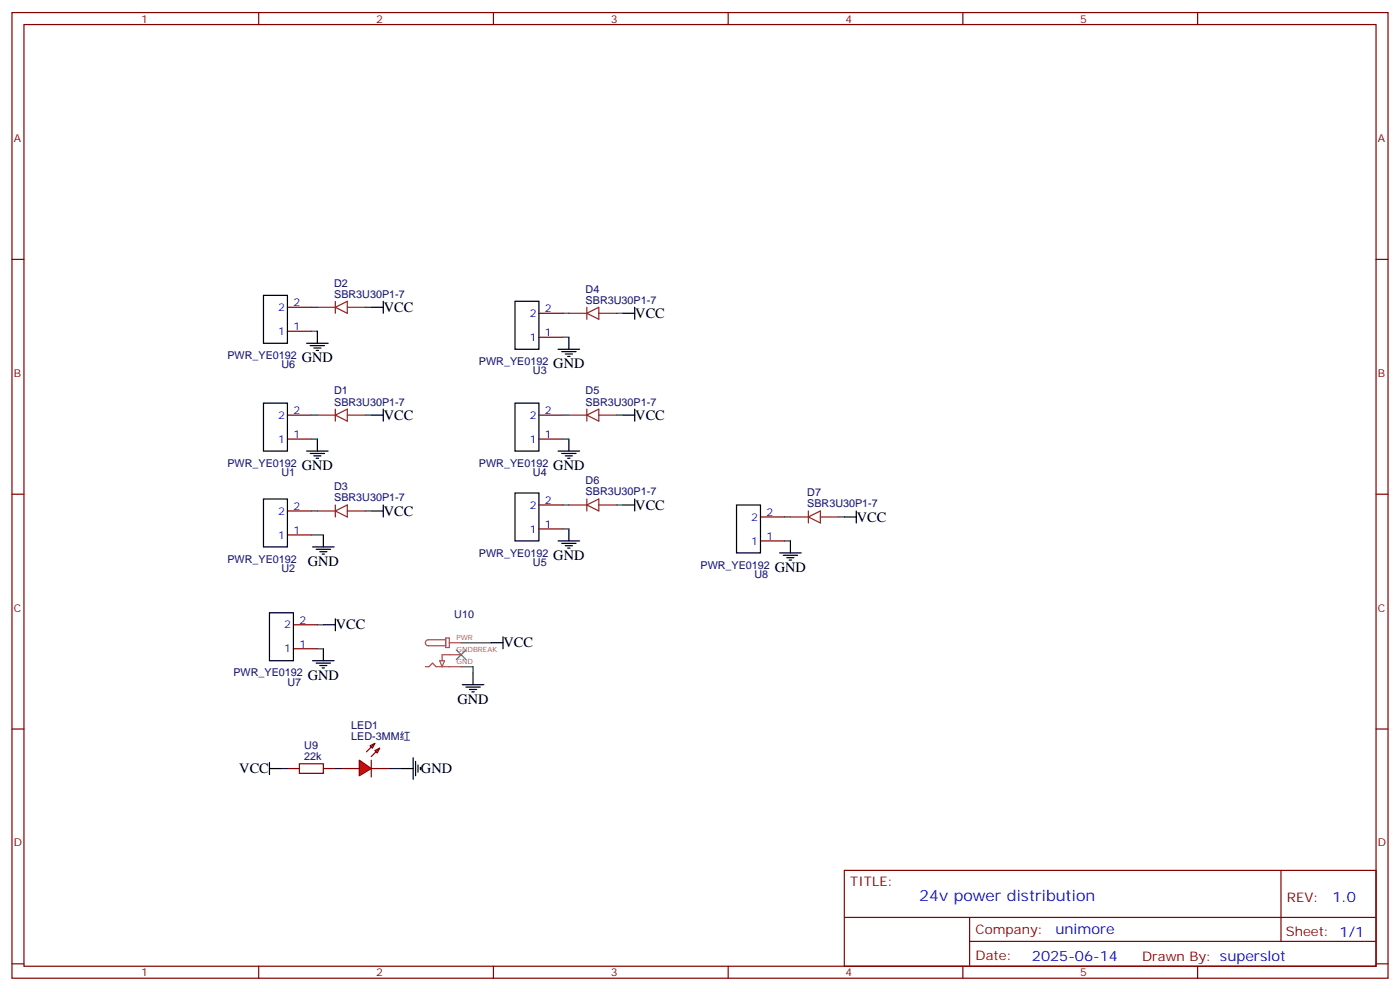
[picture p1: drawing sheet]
<svg xmlns="http://www.w3.org/2000/svg" width="412mm" height="292mm" viewBox="0 0 412 292" stroke-linecap="round" stroke-linejoin="round" font-family="sans-serif">
<g fill="none" stroke="#870000" stroke-width=".35">
<path d="M3.5 3.7h405.4v284.3h-405.4zM7.1 7.2h398.2v277.3h-398.2zM76.2 3.7v3.5M145.3 3.7v3.5M214.5 3.7v3.5M283.6 3.7v3.5M352.8 3.7v3.5M3.5 76.4h3.6M405.3 76.4h3.6M84.7 97.5h7M84.7 90.5h7M158.7 99.3h7.1"/>
<path d="M158.7 92.3h7.1M84.7 129.3h7M84.7 122.2h7M158.7 129.3h7.1M158.7 122.2h7.1M3.5 145.5h3.6M84.7 157.5h7M84.7 150.5h7M158.7 155.8h7.1M158.7 148.7h7.1M405.3 145.5h3.6M86.4 191h7.1"/>
<path d="M86.4 184h7.1M3.5 214.7h3.6M405.3 214.7h3.6M109.4 223.8v5M248.7 256.3h156.6v28.2h-156.6zM377.3 256.3v20.9M248.7 270.1h156.5M285.6 277.2h119.6M285.6 270.1v14.2M3.5 283.8h3.6M76.2 284.5v3.5M145.3 284.5v3.5"/>
<path d="M214.5 284.5v3.5M283.6 284.5v3.5M352.8 284.5v3.5M405.3 283.8h3.6"/>
</g>
<g fill="none" stroke="#000" stroke-width=".35">
<path d="M77.6 87h7.1v14.1h-7.1zM93.5 97.5v3.6M109.4 90.5h3.5M112.9 88.7v3.6M151.7 88.7h7v14.1h-7zM167.6 99.3v3.5M183.4 92.3h3.6M187 90.5v3.5M77.6 118.7h7.1v14.1h-7.1zM90.3 101.1h6.4M91.4 101.8h4.2M92.4 102.5h2.1"/>
<path d="M93.1 103.2h.7M151.7 118.7h7v14.1h-7zM164.4 102.8h6.3M165.5 103.5h4.2M166.5 104.2h2.1M167.2 105h.7M90.3 132.8h6.4M91.4 133.5h4.2M92.4 134.2h2.1M93.1 134.9h.7M93.5 129.3v3.5M109.4 122.2h3.5"/>
<path d="M112.9 120.5v3.5M164.4 132.8h6.3M165.5 133.5h4.2M166.5 134.2h2.1M167.2 134.9h.7M167.6 129.3v3.5M183.4 122.2h3.6M187 120.5v3.5M77.6 146.9h7.1v14.1h-7.1zM95.2 157.5v3.5M109.4 150.5h3.5M112.9 148.7v3.5"/>
<path d="M151.7 145.2h7v14.1h-7zM164.4 159.3h6.3M165.5 160h4.2M167.6 155.8v3.5M183.4 148.7h3.6M187 146.9v3.6M92.1 161h6.3M93.1 161.7h4.3M94.2 162.5h2.1M94.9 163.2h.7M166.5 160.7h2.1M167.2 161.4h.7"/>
<path d="M79.4 180.4h7v14.2h-7zM92.1 194.6h6.3M93.1 195.3h4.3M94.2 196h2.1M94.9 196.7h.7M95.2 191v3.6M95.2 184h3.6M98.8 182.2v3.5M139.3 198.1v3.5M144.6 189.3h3.6M148.2 187.5v3.5M136.2 201.6h6.3"/>
<path d="M137.2 202.3h4.3M138.3 203h2.1M139 203.7h.7"/>
</g>
<g fill="none" stroke="#8c2424" stroke-width=".35">
<path d="M93.5 90.5h5.3M98.8 88.7v3.6M98.8 90.5l3.5-1.8v3.6zM102.3 90.5h5.3M167.6 92.3h5.3M172.9 92.3l3.5-1.8v3.5zM172.9 90.5v3.5M176.4 92.3h5.3M93.5 122.2h5.3M98.8 122.2l3.5-1.7v3.5zM98.8 120.5v3.5M102.3 122.2h5.3"/>
<path d="M167.6 122.2h5.3M172.9 120.5v3.5M172.9 122.2l3.5-1.7v3.5zM176.4 122.2h5.3M93.5 150.5h5.3M98.8 148.7v3.5M98.8 150.5l3.5-1.8v3.5zM102.3 150.5h5.3M167.6 148.7h5.3M172.9 146.9v3.6M172.9 148.7l3.5-1.8v3.6zM176.4 148.7h5.3"/>
</g>
<g fill="none" stroke="#008700" stroke-width=".35">
<path d="M91.7 90.5h1.8M91.7 97.5h1.8M107.6 90.5h1.8M165.8 92.3h1.8M165.8 99.3h1.8M181.7 92.3h1.7M91.7 122.2h1.8M91.7 129.3h1.8M107.6 122.2h1.8M165.8 122.2h1.8M165.8 129.3h1.8M181.7 122.2h1.7"/>
<path d="M91.7 150.5h1.8M91.7 157.5h3.5M107.6 150.5h1.8M165.8 148.7h1.8M165.8 155.8h1.8M181.7 148.7h1.7M93.5 184h1.7M93.5 191h1.7M135.8 196.3h3.5v1.8M135.8 189.3h8.8"/>
</g>
<path d="M134.4 191.4l2.8 2.8M137.2 191.4l-2.8 2.8" fill="none" stroke="#3c3" stroke-width=".35"/>
<path d="M105.8 223.8l3.6 2.5-3.6 2.1z" fill="#f00" stroke="#870000" stroke-width=".35"/>
<path d="M224 159.3h7.1M224 152.2h7.1M109 219.6l1.4-.7-.7 1.4zM110.4 218.9l-2.5 2.5M84.7 226.3h3.5M95.2 226.3h3.6M100.5 226.3h5.3M109.4 226.3h5.3M110.4 221l1.4-.7-.7 1.4zM111.8 220.3l-2.4 2.5" fill="none" stroke="#870000" stroke-width=".35"/>
<path d="M88.2 224.9h7v2.8h-7z" fill="none" stroke="#a10000" stroke-width=".35"/>
<g fill="none" stroke="#000" stroke-width=".35">
<path d="M217 148.7h7v14.1h-7zM232.8 159.3v3.5M248.7 152.2h3.5M252.2 150.5v3.5M229.7 162.8h6.3M230.7 163.5h4.2M231.8 164.2h2.1M232.5 164.9h.7M79.4 226.3h3.5M79.4 224.5v3.6M118.2 226.3h3.5M121.7 223.1v6.4"/>
<path d="M122.4 224.2v4.2M123.1 225.2v2.2M123.8 226v.7"/>
</g>
<path d="M231.1 152.2h1.7M231.1 159.3h1.7M246.9 152.2h1.8M82.9 226.3h1.8M98.8 226.3h1.7M114.7 226.3h3.5" fill="none" stroke="#008700" stroke-width=".35"/>
<path d="M125.3 196.3h1.1l1-1 1.1 1h7.3M129.5 194.6h1.4l-.7 1.7zM131.3 188.4h-5.1a.88 .88 0 0 0-.9 .9 .88 .88 0 0 0 .9 .8h5.1M131.3 187.9h1v2.8h-1zM132.3 189.3h3.5M135.8 192.8h-5.6v1.8" fill="none" stroke="#a64a4a" stroke-width=".35"/>
<path d="M232.8 152.2h5.3M238.1 152.2l3.6-1.7v3.5zM238.1 150.5v3.5M241.7 152.2h5.2" fill="none" stroke="#8c2424" stroke-width=".35"/>
<text font-size="4.6" fill="#00f" x="270.8" y="265.3">24v power distribution</text>
<g font-size="4.2">
<text x="113.1" y="91.9">VCC</text>
<text x="187.1" y="93.6">VCC</text>
<text x="88.9" y="106.7">GND</text>
<text x="163" y="108.5">GND</text>
<text x="113.1" y="123.6">VCC</text>
<text x="187.1" y="123.6">VCC</text>
<text x="88.9" y="138.5">GND</text>
<text x="163" y="138.5">GND</text>
<text x="113.1" y="151.8">VCC</text>
<text x="187.1" y="150.1">VCC</text>
<text x="252.4" y="153.6">VCC</text>
<text x="90.7" y="166.7">GND</text>
<text x="163" y="164.9">GND</text>
<text x="228.2" y="168.5">GND</text>
<text x="99" y="185.3">VCC</text>
<text x="148.3" y="190.6">VCC</text>
<text x="90.7" y="200.2">GND</text>
<text x="134.8" y="207.3">GND</text>
<text x="70.5" y="227.7">VCC</text>
<text x="124" y="227.7">GND</text>
</g>
<g font-size="4.2" fill="#00f">
<text x="392.5" y="265.6">1.0</text>
<text x="310.9" y="275.1">unimore</text>
<text x="304" y="282.9">2025-06-14</text>
</g>
<g font-size="3.9" fill="#800">
<text x="250.5" y="260.9">TITLE:</text>
<text x="379.1" y="265.6">REV:</text>
<text x="287.4" y="275.1">Company:</text>
<text x="378.7" y="275.7">Sheet: 1/1</text>
<text x="287.4" y="282.8">Date:</text>
<text x="336.4" y="282.8">Drawn By: superslot</text>
</g>
<g font-size="3.2" fill="#800">
<text x="41.6" y="6.7">1</text>
<text x="110.8" y="6.7">2</text>
<text x="179.9" y="6.7">3</text>
<text x="249.1" y="6.7">4</text>
<text x="318.2" y="6.7">5</text>
<text x="4.1" y="41.8">A</text>
<text x="405.9" y="41.8">A</text>
<text x="4.1" y="110.9">B</text>
<text x="405.9" y="110.9">B</text>
<text x="4.1" y="180.1">C</text>
<text x="405.9" y="180.1">C</text>
<text x="4.1" y="249.2">D</text>
<text x="405.9" y="249.2">D</text>
<text x="41.6" y="287.5">1</text>
<text x="110.8" y="287.5">2</text>
<text x="179.9" y="287.5">3</text>
<text x="249.1" y="287.5">4</text>
<text x="318.2" y="287.5">5</text>
</g>
<g font-size="3.2" fill="#000080">
<text x="98.4" y="87.7">SBR3U30P1-7</text>
<text x="98.4" y="84.4">D2</text>
<text x="172.5" y="89.4">SBR3U30P1-7</text>
<text x="172.5" y="86.2">D4</text>
<text x="67" y="105.7">PWR_YE0192</text>
<text x="141.1" y="107.5">PWR_YE0192</text>
<text x="82.9" y="108.4">U6</text>
<text x="157" y="110.2">U3</text>
<text x="98.4" y="119.4">SBR3U30P1-7</text>
<text x="98.4" y="116.2">D1</text>
<text x="172.5" y="119.4">SBR3U30P1-7</text>
<text x="172.5" y="116.2">D5</text>
<text x="67" y="137.5">PWR_YE0192</text>
<text x="141.1" y="137.5">PWR_YE0192</text>
<text x="82.9" y="140.2">U1</text>
<text x="157" y="140.2">U4</text>
<text x="172.5" y="142.6">D6</text>
<text x="98.4" y="147.6">SBR3U30P1-7</text>
<text x="98.4" y="144.4">D3</text>
<text x="172.5" y="145.9">SBR3U30P1-7</text>
<text x="237.8" y="149.4">SBR3U30P1-7</text>
<text x="237.8" y="146.1">D7</text>
<text x="67" y="165.7">PWR_YE0192</text>
<text x="141.1" y="163.9">PWR_YE0192</text>
<text x="157" y="166.6">U5</text>
<text x="206.3" y="167.4">PWR_YE0192</text>
<text x="82.9" y="168.4">U2</text>
<text x="222.3" y="170.2">U8</text>
<text x="133.8" y="182">U10</text>
<text x="68.8" y="199.2">PWR_YE0192</text>
<text x="84.7" y="201.9">U7</text>
<text x="103.5" y="214.7">LED1</text>
<text x="89.6" y="220.7">U9</text>
<text x="103.5" y="217.8">LED-3MM红</text>
<text x="89.6" y="223.8">22k</text>
</g>
<g font-size="3.2" fill="#00f">
<text x="81.9" y="91.5">2</text>
<text x="86.4" y="90.1">2</text>
<text x="156" y="93.3">2</text>
<text x="160.5" y="91.9">2</text>
<text x="81.9" y="98.6">1</text>
<text x="86.4" y="97.2">1</text>
<text x="156" y="100.4">1</text>
<text x="160.5" y="99">1</text>
<text x="81.9" y="123.3">2</text>
<text x="86.4" y="121.9">2</text>
<text x="156" y="123.3">2</text>
<text x="160.5" y="121.9">2</text>
<text x="81.9" y="130.4">1</text>
<text x="86.4" y="128.9">1</text>
<text x="156" y="130.4">1</text>
<text x="160.5" y="128.9">1</text>
<text x="156" y="149.8">2</text>
<text x="160.5" y="148.3">2</text>
<text x="81.9" y="151.5">2</text>
<text x="86.4" y="150.1">2</text>
<text x="160.5" y="155.4">1</text>
<text x="221.3" y="153.3">2</text>
<text x="225.8" y="151.9">2</text>
<text x="81.9" y="158.6">1</text>
<text x="86.4" y="157.2">1</text>
<text x="156" y="156.8">1</text>
<text x="221.3" y="160.3">1</text>
<text x="225.8" y="158.9">1</text>
<text x="83.7" y="185">2</text>
<text x="88.2" y="183.6">2</text>
<text x="88.2" y="190.7">1</text>
<text x="83.7" y="192.1">1</text>
</g>
<g font-size="2.1" fill="#a54b4b">
<text x="134.5" y="188.6">PWR</text>
<text x="134.5" y="192.1">GNDBREAK</text>
<text x="134.5" y="195.6">GND</text>
</g>
</svg>
